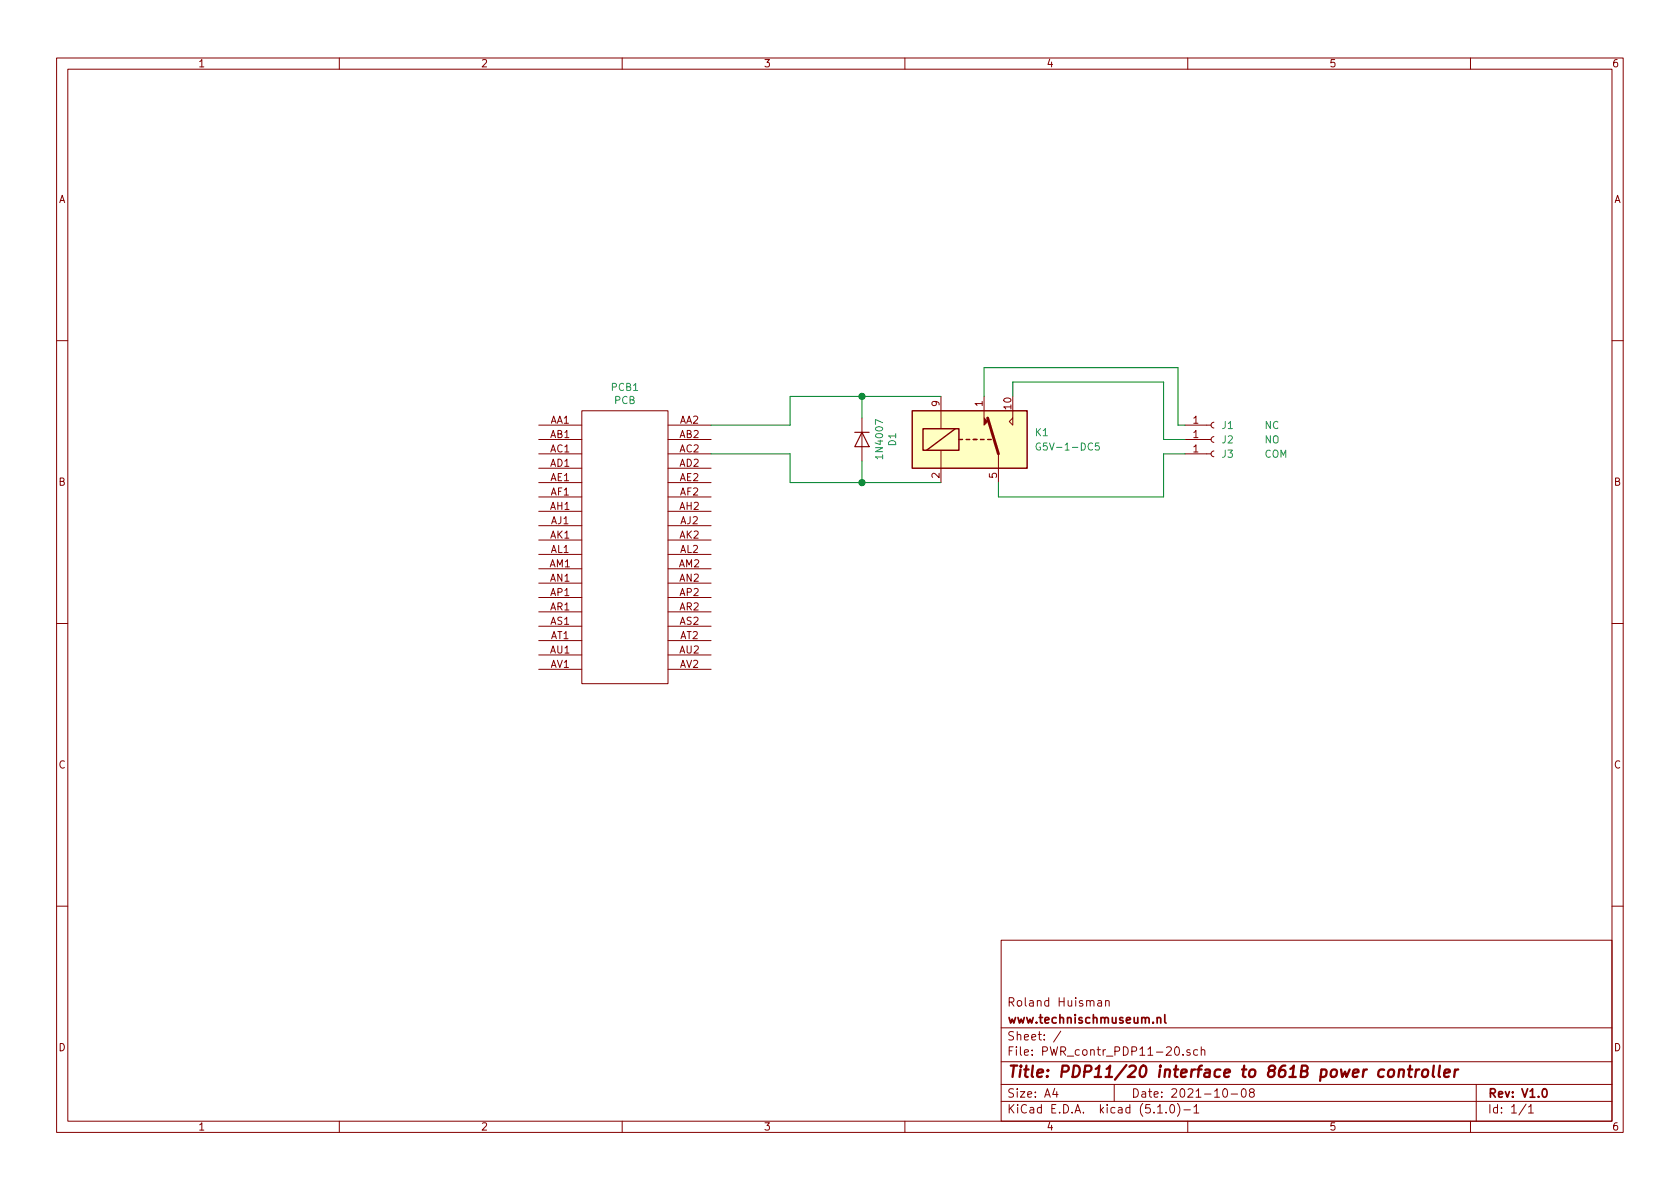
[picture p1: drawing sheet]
<svg xmlns="http://www.w3.org/2000/svg" width="297mm" height="210mm" viewBox="0 0 297 210" stroke-linecap="round" stroke-linejoin="round" font-family="sans-serif">
<g fill="none" stroke="#840000" stroke-width=".18">
<path d="M10 10.3h277v189.9h-277zM12 12.2h273v186.1h-273zM60 10.3v1.9M110 10.3v1.9M160 10.3v1.9M210 10.3v1.9M260 10.3v1.9M10 60.2h2M95.2 75.2h7.7M95.2 77.7h7.7M102.9 72.6h15.2v48.3h-15.2zM118.1 75.2h7.6"/>
<path d="M118.1 77.7h7.6M152.4 73.9v7.6M166.4 70.1v5.7M166.4 79.6v5.7M174 70.1v3.8M179.1 73.9v1.3l-.7-.7zM179.1 72.6v1.3M209.5 75.2h4.6M209.5 77.7h4.6M214.6 74.7l-.3 .1-.2 .3 .1 .4 .4 .2M214.6 77.2l-.3 .1-.2 .3 .1 .4 .4 .2M214.6 79.8l-.3 .1-.2 .3 .1 .4 .4 .2"/>
<path d="M285 60.2h2M95.2 80.3h7.7M95.2 82.8h7.7M95.2 85.3h7.7M95.2 87.9h7.7M95.2 90.4h7.7M95.2 93h7.7M95.2 95.5h7.7M95.2 98h7.7M118.1 80.3h7.6M118.1 82.8h7.6M118.1 85.3h7.6"/>
<path d="M118.1 87.9h7.6M118.1 90.4h7.6M118.1 93h7.6M118.1 95.5h7.6M118.1 98h7.6M176.5 80.3v5M209.5 80.3h4.6M10 110.3h2M95.2 100.6h7.7M95.2 103.1h7.7M95.2 105.7h7.7M95.2 108.2h7.7"/>
<path d="M95.2 110.7h7.7M95.2 113.3h7.7M95.2 115.8h7.7M95.2 118.4h7.7M118.1 100.6h7.6M118.1 103.1h7.6M118.1 105.7h7.6M118.1 108.2h7.6M118.1 110.7h7.6M118.1 113.3h7.6M118.1 115.8h7.6M118.1 118.4h7.6"/>
<path d="M285 110.3h2M10 160.2h2M177 166.3h108v32h-108zM194.1 177h.6l.1 .9M194.8 177.3l-.5 .1a.29 .29 0 0 0-.3 .2 .29 .29 0 0 0 .3 .3l.5-.1M195.5 177.1l.2-.2 .4 .1v.9M195.5 176.9v1M285 160.2h2M60 198.3v1.9M110 198.3v1.9M160 198.3v1.9M177 194.8h108"/>
<path d="M177 191.8h108M177 187.8h108M177 181.8h108M186.5 192.5l-.4 1h1M186.8 193v1M187.6 182.3l-1.3 2M197 191.8v3M204.7 196.8h.8M206.2 196.7v.1M207 195.4l.3-.1a.94 .94 0 0 1 0 1.5 .82 .82 0 0 1-.3-1.4zM207.8 185.3l.4-.2a.94 .94 0 0 1 0 1.5 .79 .79 0 0 1-.4-1.3zM208.2 195.1a1.71 1.71 0 0 1 0 2.3"/>
<path d="M209.2 186.5v.1M209.3 196.3h1.2M210 198.3v1.9M210.4 185.7l-.4-.1-.2 .2 .1 .2 .5 .2v.3h-.6M211.1 195.8l.4-.5v1.5M211.1 196.8h.9M211.8 185.7l-.5-.1-.3 .3 .1 .6 .2 .1 .5-.1M212.4 185.7l.2-.1 .4 .1v.9M212.4 185.1v1.5M216.3 192.7l.4-.2a.94 .94 0 0 1 0 1.5 .79 .79 0 0 1-.4-1.3zM217.7 193.5h1.1M219.6 192.7l.4-.2a.94 .94 0 0 1 0 1.5 .82 .82 0 0 1-.4-1.3z"/>
<path d="M221.2 193.2l-.3-.3 .1-.2 .2-.2 .4 .1 .2 .2-.1 .2-.6 .2a.48 .48 0 0 0-.1 .7l.2 .1 .5-.1a.48 .48 0 0 0-.1-.7h-.1M260 198.3v1.9M261 191.8v6.5M269.8 195.2l-1.2 2M270.3 195.8l.4-.5v1.5M270.3 196.8h.8"/>
</g>
<path d="M205.9 179.4v1.3l.3 .2M204.6 180.1l.2-.2 .4 .1v.9M272.9 192.6l.1-.1a.8 .8 0 0 1 .5 .8 .8 .8 0 0 1-.5 .7 1 1 0 0 1-.1-1.4z" fill="none" stroke="#840000" stroke-width=".3"/>
<g fill="none" stroke="#840000" stroke-width=".41">
<path d="M245.6 189.3a.51 .51 0 0 1 .5-.2 .51 .51 0 0 1 .4 .4l-.1 .6a.54 .54 0 0 1-.5 .4 .54 .54 0 0 1-.5-.4zM247.4 189.3a.5 .5 0 0 1 .8 .1l-.1 1M247.4 189.1l-.2 1.3M248.9 189.1h.8M249.3 188.4l-.2 1.8 .1 .1 .4 .1M250.4 189.1l-.2 1.3M251 189.1a.54 .54 0 0 0-.7 .4M251.6 189.3a.51 .51 0 0 1 .5-.2 .51 .51 0 0 1 .4 .4v.6a.54 .54 0 0 1-.6 .4 .54 .54 0 0 1-.5-.4zM253.5 188.4l-.2 1.8 .3 .2M254.6 188.4l-.2 1.8 .2 .2M255.4 189.8l.9-.2v-.4h-.8l-.2 1 .3 .2 .6-.1M257.3 189.1l-.2 1.3"/>
<path d="M257.8 189.1a.54 .54 0 0 0-.6 .4"/>
</g>
<path d="M161.3 72.6h20.3v10.2h-20.3z" fill="#ffffc2" stroke="#ffffc2" stroke-width=".18"/>
<path d="M161.3 72.6h20.3v10.2h-20.3zM163.2 75.8h6.3v3.8h-6.3zM168.9 75.8l-5.1 3.8M169.5 77.7h.7M170.8 77.7h.6M172.1 77.7h.6M173.4 77.7h.6M174.6 77.7h.7" fill="none" stroke="#840000" stroke-width=".25"/>
<path d="M174.6 73.9l1.9 6.4" fill="none" stroke="#840000" stroke-width=".51"/>
<path d="M174 73.9l.6 .6-.6 .7z" fill="#840000" stroke="#840000" stroke-width=".18"/>
<path d="M183.9 78.4a.59 .59 0 0 0-.7 .6 .59 .59 0 0 0 .7 .5l.1-.4h-.3M194.3 78.3h-.6l-.1 .6 .5-.1 .3 .3v.3l-.3 .2-.5-.1" fill="none" stroke="#008484" stroke-width=".18"/>
<path d="M151.1 76.4h2.6M152.4 76.4l1.3 2.6h-2.6z" fill="none" stroke="#840000" stroke-width=".2"/>
<path d="M152.4 70.1v3.8M166.4 70.1h-26.7v5.1h-14M174 70.1v-5.1h34.3v10.2h1.2M179.1 70.1v-2.5h26.6v10.1h3.8M125.7 80.3h14v5h26.7M152.4 81.5v3.8M209.5 80.3h-3.8v7.6h-29.2v-2.6" fill="none" stroke="#008400" stroke-width=".18"/>
<g fill="#008400" stroke="#008400" stroke-width=".25">
<circle cx="152.4" cy="70.1" r=".51"/>
<circle cx="152.4" cy="85.3" r=".51"/>
</g>
<text font-size="2.8" fill="#840000" x="178" y="190.5">Title: PDP11/20 interface to 861B power controller</text>
<g font-size="2.1" fill="#840000">
<text x="178" y="178">Roland Huisman</text>
<text x="178" y="184">Sheet: /</text>
<text x="178" y="181">www.technischmuseum.nl</text>
<text x="178" y="186.7">File: PWR_contr_PDP11-20.sch</text>
<text x="178" y="196.9">KiCad E.D.A. kicad (5.1.0)-1</text>
<text x="178" y="194.1">Size: A4</text>
<text x="200" y="194.1">Date: 2021-10-08</text>
<text x="263" y="194.1">Rev: V1.0</text>
<text x="263" y="196.9">Id: 1/1</text>
</g>
<g font-size="1.8" fill="#840000">
<text x="35" y="11.9">1</text>
<text x="85" y="11.9">2</text>
<text x="135" y="11.9">3</text>
<text x="185" y="11.9">4</text>
<text x="235" y="11.9">5</text>
<text x="285" y="11.9">6</text>
<text x="10.4" y="35.9">A</text>
<text x="285.4" y="35.9">A</text>
<text x="166.1" y="71.9" transform="rotate(-90 166.1 71.9)">9</text>
<text x="173.7" y="71.9" transform="rotate(-90 173.7 71.9)">1</text>
<text x="97.3" y="74.9">AA1</text>
<text x="97.3" y="77.5">AB1</text>
<text x="120.2" y="74.9">AA2</text>
<text x="120.2" y="77.5">AB2</text>
<text x="178.8" y="72.3" transform="rotate(-90 178.8 72.3)">10</text>
<text x="211" y="74.9">1</text>
<text x="211" y="77.5">1</text>
<text x="97.3" y="80">AC1</text>
<text x="97.3" y="82.5">AD1</text>
<text x="120.2" y="80">AC2</text>
<text x="120.2" y="82.5">AD2</text>
<text x="211" y="80">1</text>
<text x="10.4" y="85.9">B</text>
<text x="97.4" y="85.1">AE1</text>
<text x="97.4" y="87.6">AF1</text>
<text x="120.2" y="85.1">AE2</text>
<text x="120.2" y="87.6">AF2</text>
<text x="166.1" y="84.6" transform="rotate(-90 166.1 84.6)">2</text>
<text x="176.3" y="84.6" transform="rotate(-90 176.3 84.6)">5</text>
<text x="285.4" y="85.9">B</text>
<text x="97.3" y="90.2">AH1</text>
<text x="97.3" y="95.2">AK1</text>
<text x="97.4" y="92.7">AJ1</text>
<text x="120.2" y="90.2">AH2</text>
<text x="120.2" y="95.2">AK2</text>
<text x="120.3" y="92.7">AJ2</text>
<text x="97.2" y="100.3">AM1</text>
<text x="97.4" y="97.8">AL1</text>
<text x="120.1" y="100.3">AM2</text>
<text x="120.2" y="97.8">AL2</text>
<text x="97.3" y="102.9">AN1</text>
<text x="97.3" y="107.9">AR1</text>
<text x="97.4" y="105.4">AP1</text>
<text x="120.2" y="102.9">AN2</text>
<text x="120.2" y="107.9">AR2</text>
<text x="120.2" y="105.4">AP2</text>
<text x="97.4" y="110.5">AS1</text>
<text x="97.4" y="113">AT1</text>
<text x="120.2" y="110.5">AS2</text>
<text x="120.2" y="113">AT2</text>
<text x="97.3" y="115.6">AU1</text>
<text x="97.4" y="118.1">AV1</text>
<text x="120.2" y="115.6">AU2</text>
<text x="120.2" y="118.1">AV2</text>
<text x="10.4" y="135.9">C</text>
<text x="285.4" y="135.9">C</text>
<text x="10.4" y="185.9">D</text>
<text x="285.4" y="185.9">D</text>
<text x="35" y="199.9">1</text>
<text x="85" y="199.9">2</text>
<text x="135" y="199.9">3</text>
<text x="185" y="199.9">4</text>
<text x="235" y="199.9">5</text>
<text x="285" y="199.9">6</text>
</g>
<g font-size="1.8" fill="#008484">
<text x="108.1" y="69.1">PCB1</text>
<text x="108.6" y="71.4">PCB</text>
<text x="183.1" y="77.1">K1</text>
<text x="216.1" y="75.9">J1</text>
<text x="223.6" y="75.9">NC</text>
<text x="156.1" y="80.8" transform="rotate(-90 156.1 80.8)">1N4007</text>
<text x="158.4" y="78.8" transform="rotate(-90 158.4 78.8)">D1</text>
<text x="184.4" y="79.7">G5V-1-DC5</text>
<text x="216.1" y="78.4">J2</text>
<text x="216.1" y="80.9">J3</text>
<text x="223.6" y="80.9">COM</text>
<text x="223.6" y="78.4">NO</text>
</g>
</svg>
